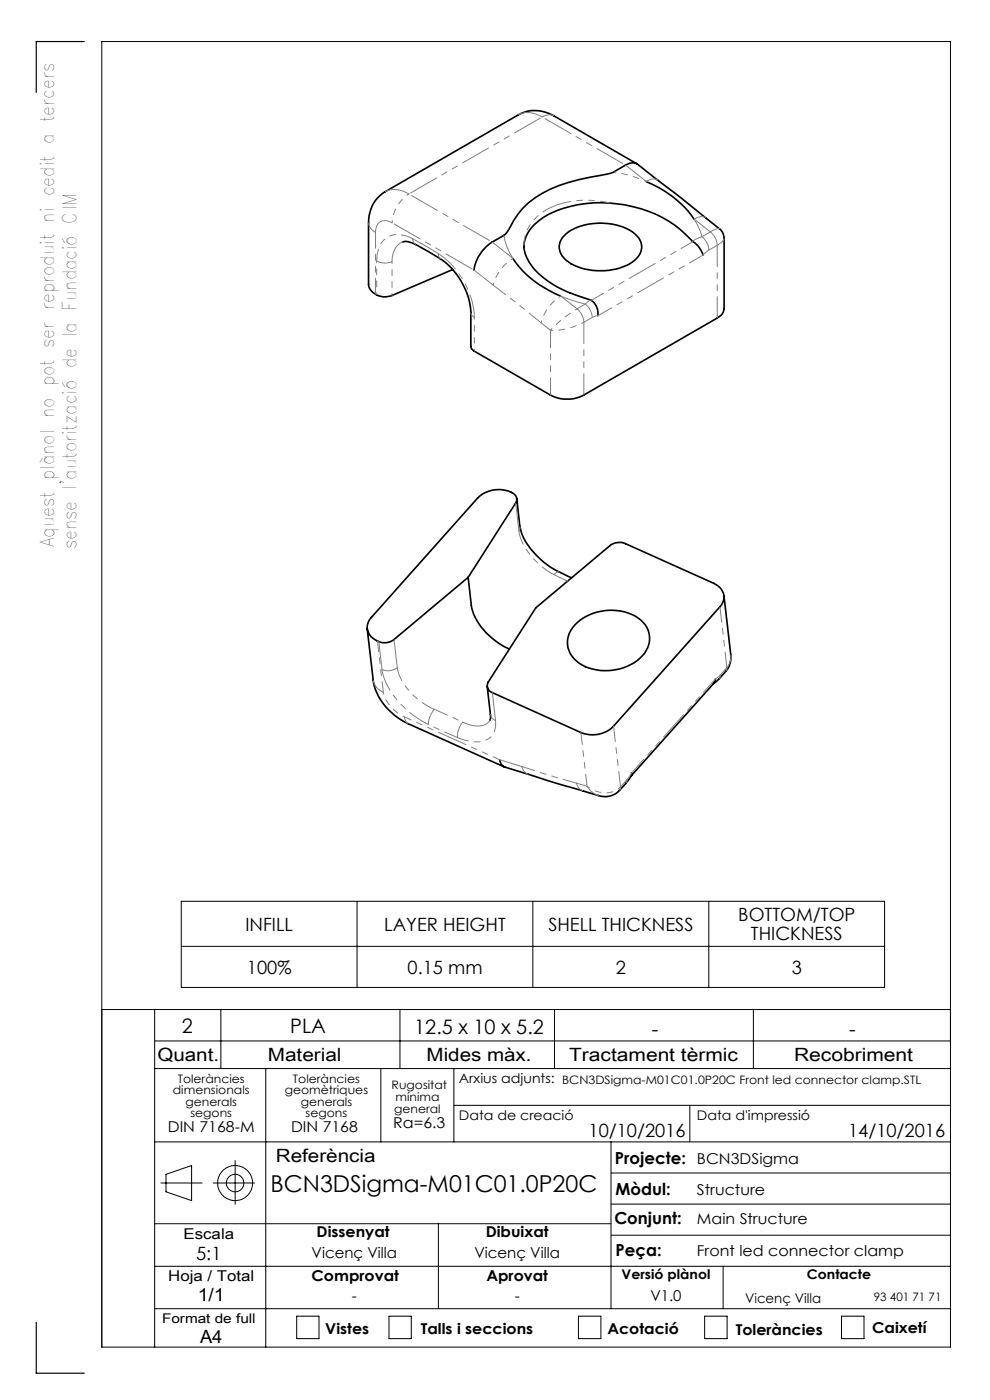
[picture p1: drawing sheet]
<svg xmlns="http://www.w3.org/2000/svg" width="210mm" height="297mm" viewBox="0 0 210 297" stroke-linecap="round" stroke-linejoin="round" font-family="sans-serif">
<g fill="none" stroke="#000" stroke-width=".21">
<path d="M38.5 191.2h149.1v18.3h-149.1zM75.7 191.2v18.3M113 191.2v18.3M150.4 191.2v18.3M21.6 214.2h180M32.8 214.2v71.6M38.5 200.8h149.1M46.8 214.2v12.5M84.8 214.2v12.5M117.6 214.2v12.5M159.8 214.2v12.5M32.8 220.8h168.8"/>
<path d="M32.8 226.7h168.8M56.4 226.7v59.1M80.8 226.7v15.5M96.3 226.7v15.5M96.3 234.5h105.3M146.3 234.5v7.7M32.8 259.6h96.8M32.8 242.2h168.8M34.1 251h8.8M35.2 249.1l5.4-1.8v7.4l-5.4-1.9zM45.3 251h8.7M49.9 246.2v9.3"/>
<path d="M93 259.6v18M129.6 242.2v35.4M129.6 255.4h72M129.6 248.8h72M32.8 277.6h168.8M32.8 268.6h168.8M62.9 279.2h4.8v4.8h-4.8zM82.5 279.2h4.7v4.8h-4.7zM122.7 279.2h4.8v4.8h-4.8zM129.6 262h72M149.5 279.2h4.7v4.8h-4.7zM153.4 268.6v9"/>
<path d="M178.5 279.2h4.8v4.8h-4.8zM21.6 285.8h180v-277h-180v277"/>
<circle cx="49.9" cy="251" r="3.7"/>
<circle cx="49.9" cy="251" r="1.86"/>
</g>
<path d="M17.9 8.8h-10.2v10.8M7.7 280.5v10.8h10.2" fill="none" stroke="#000" stroke-width=".25"/>
<g fill="none" stroke="#000" stroke-width=".35">
<path d="M135.1 34.7l-17.6-10.1a7.6 7.6 0 0 0-7.5-.3l-28.3 16.4a7.3 7.3 0 0 0-3.5 6.6v13.1a3.6 3.6 0 0 0 4.9 2.3l12.9-5.5M137.1 38.5a22.3 22.3 0 0 1 10.1 8M85.4 51.4a4.6 4.6 0 0 1 3.6 .9l4.4 2.6M93.4 54.9a15.1 15.1 0 0 1 6.5 13.5v5.2l.4 .7 16.5 9.5a7.8 7.8 0 0 0 7 0l28.3-16.3a2.46 2.46 0 0 0 1.5-2v-15l-.4-1.3-.5-.6-8.1-6.5-9.5-7.4a2.53 2.53 0 0 0-2.4 .3l-2.7 1.6-2.9 .6a33.9 33.9 0 0 0-13.6 4.7 16.5 16.5 0 0 0-5.6 6.8l-1 1.2a13.6 13.6 0 0 0-3.9 2.6 8.3 8.3 0 0 0-2.5 4.8M108.8 54.8a21.6 21.6 0 0 0 10.1 8M111.1 52.1a9.6 9.6 0 0 0 4.6 7.1l2.4 1.7 2.8 1.3M111.1 52.4a7.4 7.4 0 0 1 3.6-5.9 24.5 24.5 0 0 1 17.8-3 24.3 24.3 0 0 1 14.5 7.8 4.9 4.9 0 0 1 2.1 2.8M119.7 50a11.5 11.5 0 0 1 9.4-2.6 8.8 8.8 0 0 1 6.6 3.5 3.5 3.5 0 0 1-1.6 4.7 13.4 13.4 0 0 1-13.5 0 3.5 3.5 0 0 1-.9-5.6zM120.9 62.1l3.4 1.2a3.1 3.1 0 0 1 2.5 3.7M101.3 105.7a6.1 6.1 0 0 1 8.1-.5l.2 .9-.2 .6-10.1 15.8-15.7 13.2a3.6 3.6 0 0 1-5.7-2.9l.3-.9 .6-.9zM109.6 105.8l.7 5.9M110.3 111.7a11.5 11.5 0 0 0 3.9 6.5l2.5 2.1 2 1.1"/>
<path d="M77.9 133.4l1.3 10.9a12.6 12.6 0 0 0 7.4 9.2l20.4 9.2M99.3 122.5l.7 5.9a13.2 13.2 0 0 0 7.1 8.9l1 .4M113.7 128.9l15.7-13.2a3.3 3.3 0 0 1 3.2-.4l18.8 8.5a3 3 0 0 1 1.3 5l-22.6 25.3a6.3 6.3 0 0 1-6.9 1.3l-18.8-8.5a1.54 1.54 0 0 1-.8-2.2zM118.7 121.4l2.5 1.2M121.9 132.6a10.9 10.9 0 0 1 14-1.1 5.2 5.2 0 0 1-.2 8.1 11.1 11.1 0 0 1-12.9 1.1 5.1 5.1 0 0 1-.9-8.1zM153.6 126.4l1.4 12.5M155 138.9v1.1l-.2 1.1a7.7 7.7 0 0 1-2.2 2.9l-1.3 1.1M103.4 145.7l.7 6.3-.2 .9M151.8 144l-.4 1-17.5 19.6M106 161.2a1.78 1.78 0 0 0 1.1 1.5l10.8 3.4 9 2.7a4.2 4.2 0 0 0 4.5-1.1l1.4-1.6 1.2-1.6M133.9 164v.5"/>
</g>
<path d="M130.2 36.5l2.8 .6 4.1 1.4M86.7 41.1a7.8 7.8 0 0 0-3.5 6.2M108.8 54.8a9.5 9.5 0 0 0-4.2 5.7M116.8 70.1l2.5-2.4 3.1-2.2M119 62.8a9.5 9.5 0 0 0-4.2 5.7M81.3 146.9a7.9 7.9 0 0 0 4.5 5.2" fill="none" stroke="#808080" stroke-width=".21" stroke-dasharray="6.3 1.3 1.3 1.3 1.3 1.3" stroke-dashoffset="5.9"/>
<g fill="none" stroke="#808080" stroke-width=".21" stroke-dasharray="6.3 1.3 1.3 1.3 1.3 1.3">
<path d="M115 24.8a5.1 5.1 0 0 0-5-.5M117.5 24.6a2.5 2.5 0 0 0-2.5 .2M137.1 38.5l1.3-.5h.7l.4 .2M137.1 38.5l-4.4-3.5M78.2 47.3a2.5 2.5 0 0 0 1.5 2M79.9 55.4a4 4 0 0 0 3.3 .1M81.7 40.7a4.8 4.8 0 0 1 5 .4M83.2 47.3a2.15 2.15 0 0 0-2.5-.3 2.15 2.15 0 0 0-1 2.3M85.4 51.3a4.2 4.2 0 0 0-2.2 4.2M87.6 50.7l5.4 3.1M87.6 50.7a1.31 1.31 0 0 0 .6 1.2M93 53.8a1.19 1.19 0 0 0 .4 1.1"/>
<path d="M104.4 51.4l4.4 3.4M108.8 54.8a12.6 12.6 0 0 1-1.9-4.9M146.9 51.1l2-.9M147.2 46.5a13 13 0 0 1 1.7 3.7M147.2 46.5l1.3-.5h.8l.4 .2M148.9 50.2l1.8-1M150.4 53.1l-1.3 1M150.4 53.1a4 4 0 0 0-1.5-2.9M150.7 49.2l-3.5-2.7M150.7 49.2l1.2-.6 .7-.1M152.1 52l-1.7 1.1M152.1 52a4 4 0 0 0-1.4-2.8"/>
<path d="M152.1 52l1.1-.8 .4-.7M100.6 67.3l-.5-.4-.2-.6M104.6 60.5l-4-3.2M116.8 70.1l-2-1.6M119 62.8l3.4 2.7M122.4 65.5a4 4 0 0 1 1.5 2.9M122.4 65.5l1.8-1M124.2 64.5l1.1-.9M124.2 64.5l-2.7-.7-2.5-1M125.6 67.3a4 4 0 0 0-1.4-2.8M125.6 67.3l-1.7 1.1M126.8 67l-1.2 .3"/>
<path d="M110.1 112.7l-.7-6M110.3 111.7l-.2 1M83.6 135.7l.7 5.9M118.7 121.4h-.7l-.5 .5M120.4 123.3l-2.9-1.4M155 138.9v.1a3.4 3.4 0 0 1-.8 2.6M81 142l-.6-5.9M81.3 146.9l-1-.6a3.1 3.1 0 0 1-1.1-2M84.3 141.6a3.2 3.2 0 0 1-3.3 .5M85.8 152.1l.2 .8 .6 .6M92.1 150.5a5.1 5.1 0 0 0-1.2 3.2M98.2 153.2a5.4 5.4 0 0 0 5 .4l.7-.7"/>
<path d="M98.2 153.2a4.7 4.7 0 0 0-1.2 3.3M104 151.6l.3 .6 .8 .7M104.4 146.9l.7 6M151.8 144l1-.8M152.8 143.2l1.4-1.6M152.8 143.2l-.2 .7M154 142.4l.2-.8M106 161.2l4.7 1.4M112 164.2l-.7-.4-.6-1.2M122.3 166.1l2.2 .7M123.6 167.7l-.7-.4-.6-1.2M126.9 168.8l-1.1-.6-1.3-1.4"/>
<path d="M131.6 166.9l1.4-1.6M131.6 166.9l-.2 .8M133 165.3l1-1.3M133 165.3l-.2 .8"/>
</g>
<path d="M116.8 70.1a14 14 0 0 0 7.1-1.7" fill="none" stroke="#808080" stroke-width=".21" stroke-dasharray="6.3 1.3 1.3 1.3 1.3 1.3" stroke-dashoffset="5.8"/>
<path d="M129.5 43.1a18.3 18.3 0 0 0-14.8 2.2 8.4 8.4 0 0 0-3.6 6.8" fill="none" stroke="#808080" stroke-width=".21" stroke-dasharray="6.3 1.3 1.3 1.3 1.3 1.3" stroke-dashoffset="4.2"/>
<path d="M116.8 83.8v-13.7" fill="none" stroke="#808080" stroke-width=".21" stroke-dasharray="6.3 1.3 1.3 1.3 1.3 1.3" stroke-dashoffset="2.7"/>
<path d="M123.9 68.4v15.4M152.1 67.5v-15.5" fill="none" stroke="#808080" stroke-width=".21" stroke-dasharray="6.3 1.3 1.3 1.3 1.3 1.3" stroke-dashoffset="1.8"/>
<path d="M114.8 68.5l-10.2-8" fill="none" stroke="#808080" stroke-width=".21" stroke-dasharray="6.3 1.3 1.3 1.3 1.3 1.3" stroke-dashoffset="3.1"/>
<path d="M83.2 55.5v7.2M79.9 62.5v-7.1M100.6 67.3v7.2" fill="none" stroke="#808080" stroke-width=".21" stroke-dasharray="6.3 1.3 1.3 1.3 1.3 1.3" stroke-dashoffset="6"/>
<path d="M93 53.8a17.5 17.5 0 0 1 7.6 13.5" fill="none" stroke="#808080" stroke-width=".21" stroke-dasharray="6.3 1.3 1.3 1.3 1.3 1.3" stroke-dashoffset="1.5"/>
<path d="M79.9 55.4a5.6 5.6 0 0 1 2.7-5.3 5.7 5.7 0 0 1 5 .6M124.5 166.8l-1.3-11.4" fill="none" stroke="#808080" stroke-width=".21" stroke-dasharray="6.3 1.3 1.3 1.3 1.3 1.3" stroke-dashoffset="3.8"/>
<path d="M79.7 49.3v13.1M149.1 54.1l-22.3 12.9M130.1 154.1l1.5 12.8M154.2 141.6l-1.5-12.9" fill="none" stroke="#808080" stroke-width=".21" stroke-dasharray="6.3 1.3 1.3 1.3 1.3 1.3" stroke-dashoffset="3"/>
<path d="M115 24.8l-28.3 16.3M100.6 57.3l-17.4-10" fill="none" stroke="#808080" stroke-width=".21" stroke-dasharray="6.3 1.3 1.3 1.3 1.3 1.3" stroke-dashoffset="-.5"/>
<path d="M125.4 63.7l21.6-12.4M117.5 121.9a13.9 13.9 0 0 1-7.4-9.2M84.3 141.6a12.8 12.8 0 0 0 6.5 8.2l1.3 .7M97 156.5l-6.1-2.8" fill="none" stroke="#808080" stroke-width=".21" stroke-dasharray="6.3 1.3 1.3 1.3 1.3 1.3" stroke-dashoffset="3.4"/>
<path d="M132.7 35l-17.7-10.2M86.7 41.1l17.7 10.3" fill="none" stroke="#808080" stroke-width=".21" stroke-dasharray="6.3 1.3 1.3 1.3 1.3 1.3" stroke-dashoffset="-.7"/>
<path d="M131.6 166.9a5.4 5.4 0 0 1-7.1-.1" fill="none" stroke="#808080" stroke-width=".21" stroke-dasharray="6.3 1.3 1.3 1.3 1.3 1.3" stroke-dashoffset="5.6"/>
<path d="M90.9 153.7a18.8 18.8 0 0 1-9.5-10.1l-.4-1.6" fill="none" stroke="#808080" stroke-width=".21" stroke-dasharray="6.3 1.3 1.3 1.3 1.3 1.3" stroke-dashoffset="1.6"/>
<path d="M105.1 152.9a3.7 3.7 0 0 1-3.6 4.5 10.4 10.4 0 0 1-4.5-.9" fill="none" stroke="#808080" stroke-width=".21" stroke-dasharray="6.3 1.3 1.3 1.3 1.3 1.3" stroke-dashoffset="3.9"/>
<path d="M110.7 162.6l11.6 3.5" fill="none" stroke="#808080" stroke-width=".21" stroke-dasharray="6.3 1.3 1.3 1.3 1.3 1.3" stroke-dashoffset="3.5"/>
<path d="M85.8 152.1l20.2 9.1" fill="none" stroke="#808080" stroke-width=".21" stroke-dasharray="6.3 1.3 1.3 1.3 1.3 1.3" stroke-dashoffset="4.8"/>
<path d="M80.1 136l1.2 10.9" fill="none" stroke="#808080" stroke-width=".21" stroke-dasharray="6.3 1.3 1.3 1.3 1.3 1.3" stroke-dashoffset="4"/>
<path d="M134 164l17.8-20" fill="none" stroke="#808080" stroke-width=".21" stroke-dasharray="6.3 1.3 1.3 1.3 1.3 1.3" stroke-dashoffset="2.5"/>
<path d="M92.1 150.5l6.1 2.7" fill="none" stroke="#808080" stroke-width=".21" stroke-dasharray="6.3 1.3 1.3 1.3 1.3 1.3" stroke-dashoffset="3.3"/>
<text font-size="4.9" x="57.4" y="253">BCN3DSigma-M01C01.0P20C</text>
<g font-size="4.2">
<text x="38.6" y="219">2</text>
<text x="61.6" y="219.2">PLA</text>
<text x="87.9" y="219.4">12.5 x 10 x 5.2</text>
<text x="138.3" y="219.7">-</text>
<text x="180.1" y="219.7">-</text>
</g>
<g font-size="4">
<text x="11.5" y="116.1" transform="rotate(-90 11.5 116.1)">Aquest plànol no pot ser reproduit ni cedit a tercers</text>
<text x="16.2" y="116.6" transform="rotate(-90 16.2 116.6)">sense l'autorització de la Fundació CIM</text>
</g>
<g font-size="3.9">
<text x="52.1" y="197.4">INFILL</text>
<text x="81.5" y="197.4">LAYER HEIGHT</text>
<text x="116.3" y="197.4">SHELL THICKNESS</text>
<text x="156.6" y="195.5">BOTTOM/TOP</text>
<text x="159.3" y="199.4">THICKNESS</text>
<text x="52.4" y="206.6">100%</text>
<text x="86.5" y="206.6">0.15 mm</text>
<text x="130.6" y="206.6">2</text>
<text x="167.9" y="206.6">3</text>
<text x="33.4" y="225">Quant.</text>
<text x="56.8" y="225">Material</text>
<text x="90.5" y="225">Mides màx.</text>
<text x="120.7" y="225">Tractament tèrmic</text>
<text x="168.4" y="225">Recobriment</text>
<text x="124.8" y="241.3">10/10/2016</text>
<text x="179.9" y="241.3">14/10/2016</text>
<text x="58.5" y="246.5">Referència</text>
<text x="41.6" y="267.2">5:1</text>
<text x="41.9" y="276.1">1/1</text>
<text x="42.4" y="284.9">A4</text>
</g>
<g font-size="3.5">
<text x="130.5" y="246.8">Projecte:</text>
<text x="130.6" y="253.4">Mòdul:</text>
<text x="130.3" y="259.8">Conjunt:</text>
<text x="130.6" y="266.4">Peça:</text>
</g>
<g font-size="3.2">
<text x="83.4" y="239.3">Ra=6.3</text>
<text x="35.6" y="240.1">DIN 7168-M</text>
<text x="61.7" y="240.1">DIN 7168</text>
<text x="147.8" y="246.8">BCN3DSigma</text>
<text x="147.8" y="253.4">Structure</text>
<text x="38.9" y="262.9">Escala</text>
<text x="67.2" y="262.5">Dissenyat</text>
<text x="103" y="262.5">Dibuixat</text>
<text x="147.8" y="259.8">Main Structure</text>
<text x="66.1" y="266.8">Vicenç Villa</text>
<text x="100.6" y="266.8">Vicenç Villa</text>
<text x="147.8" y="266.4">Front led connector clamp</text>
<text x="35.7" y="271.7">Hoja / Total</text>
<text x="66.1" y="271.7">Comprovat</text>
<text x="103.2" y="271.7">Aprovat</text>
<text x="74.6" y="276.1">-</text>
<text x="109.2" y="276.1">-</text>
<text x="138" y="276.1">V1.0</text>
<text x="69" y="283.1">Vistes</text>
<text x="89.3" y="283.1">Talls i seccions</text>
<text x="128.8" y="283.1">Acotació</text>
<text x="156.1" y="283.2">Toleràncies</text>
<text x="185" y="282.8">Caixetí</text>
</g>
<g font-size="2.8">
<text x="97.3" y="229.6">Arxius adjunts:</text>
<text x="97.3" y="237.7">Data de creació</text>
<text x="147.8" y="237.7">Data d'impressió</text>
<text x="131.8" y="271.4">Versió plànol</text>
<text x="171.2" y="271.4">Contacte</text>
<text x="34.4" y="280.7">Format de full</text>
<text x="158" y="276.3">Vicenç Villa</text>
</g>
<g font-size="2.5">
<text x="36.7" y="232.1">dimensionals</text>
<text x="37.7" y="229.6">Toleràncies</text>
<text x="60.4" y="232.1">geomètriques</text>
<text x="62.1" y="229.6">Toleràncies</text>
<text x="83.1" y="231">Rugositat</text>
<text x="83.9" y="233.5">mínima</text>
<text x="119.3" y="229.9">BCN3DSigma-M01C01.0P20C Front led connector clamp.STL</text>
<text x="39.4" y="234.6">generals</text>
<text x="40.4" y="237.1">segons</text>
<text x="63.8" y="234.6">generals</text>
<text x="64.8" y="237.1">segons</text>
<text x="83.6" y="236.2">general</text>
<text x="185.4" y="276.1">93 401 71 71</text>
</g>
</svg>
